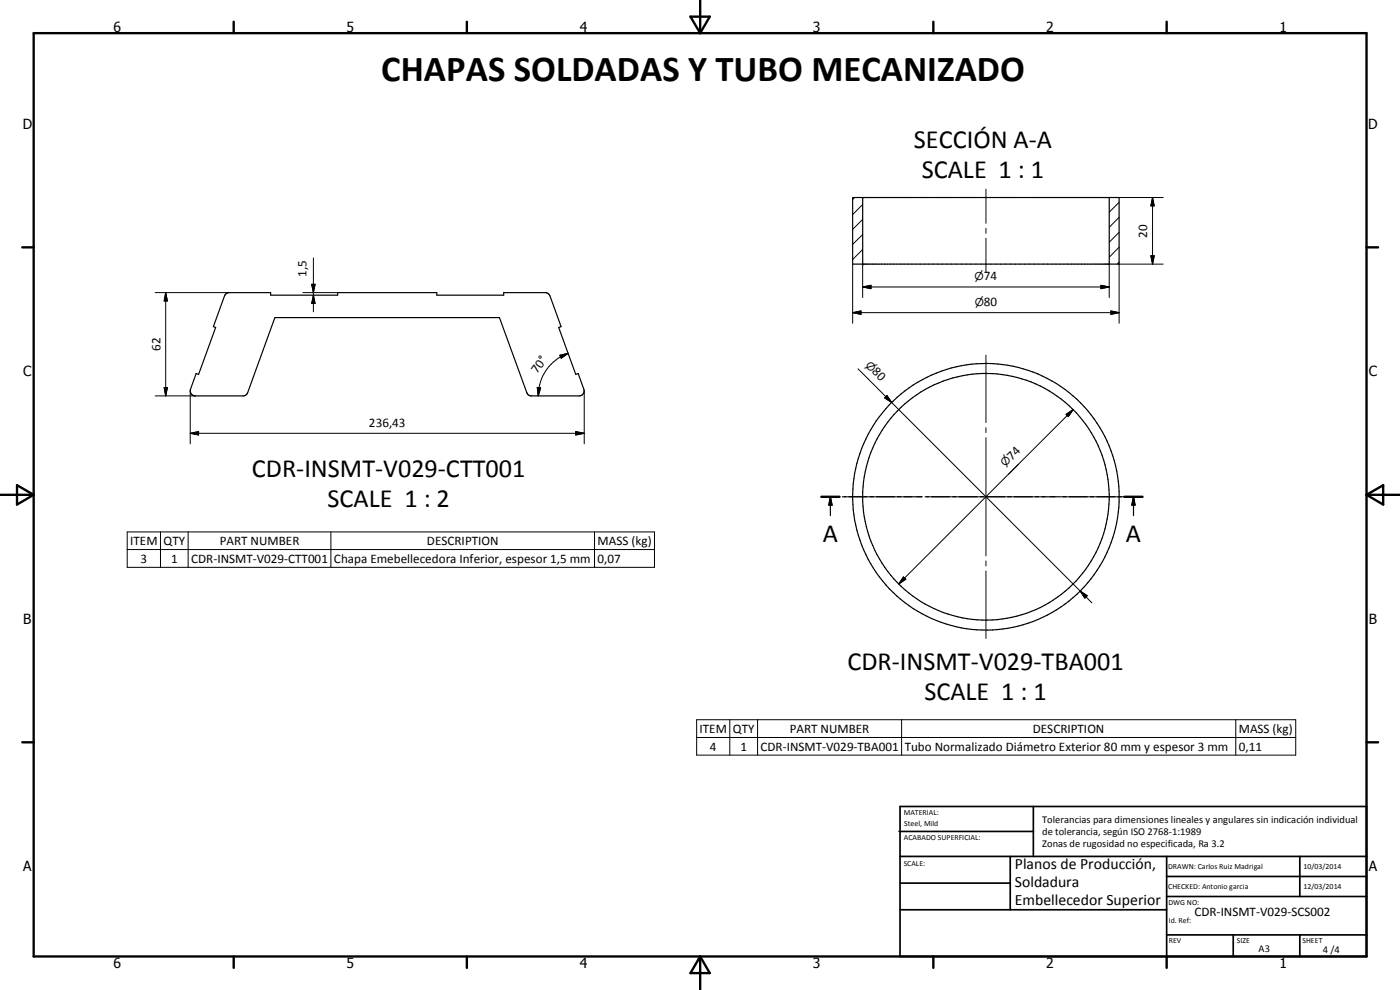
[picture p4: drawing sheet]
<svg xmlns="http://www.w3.org/2000/svg" width="420mm" height="297mm" viewBox="0 0 420 297" stroke-linecap="round" stroke-linejoin="round" font-family="sans-serif">
<g fill="none" stroke="#000" stroke-width=".35">
<path d="M255.9 59.3h80v19.9h-80zM258.9 59.3v19.9M332.9 59.3v19.9M67.6 88.3l.9-.5h12.7v.8h20.1v-.8h29.8v.8h20.1v-.8h12.7l.7 .3 .4 .7 3.4 9.2-.7 .3 5.1 14.1 .7-.3 1.7 4.7a1.54 1.54 0 0 1-1.1 2h-14.9l-.7-.4-.4-.6-8.2-22.5h-67.4l-8.4 23-.9 .5h-14.9a1.52 1.52 0 0 1-1.1-2l1.7-4.7 .7 .3 5.1-14.1-.7-.3zM246.5 149.1h5.5M249.2 149.1l.5 2.5h-1zM249.2 149.1v5.6M252.8 149.1h1.1M254.8 149.1h5.4M261.1 149.1h1.1M263 149.1h5.5M269.4 149.1h1"/>
<path d="M271.3 149.1h5.5M277.7 149.1h1M279.6 149.1h5.4M285.9 149.1h1.1M287.8 149.1h5.5M294.2 149.1h1M296.1 149.1h5.5M302.4 149.1h1.1M304.4 149.1h5.4M310.7 149.1h1M312.6 149.1h5.5M319 149.1h1"/>
<path d="M320.9 149.1h5.4M327.2 149.1h1.1M329.2 149.1h5.4M335.5 149.1h1.1M337.4 149.1h5.5M340.2 149.1l.4 2.5h-.9zM340.2 149.1v5.6"/>
<circle cx="295.9" cy="149.1" r="37"/>
<circle cx="295.9" cy="149" r="40"/>
</g>
<g fill="#000">
<circle cx="258.9" cy="59.3" r=".18"/>
<circle cx="258.9" cy="79.2" r=".18"/>
</g>
<g fill="none" stroke="#000" stroke-width=".71">
<path d="M10.1 9.9h400v277.1h-400zM70.1 6.5v3.4M140.1 6.5v3.4M207.2 5h5.8l-2.9 4.9zM210.1 0v9.9M280.1 6.5v3.4M350.1 6.5v3.4M6.7 74.2h3.4M410.1 74.2h3.5M.1 148.5h10M5.1 145.6l5 2.9-5 2.9zM246.5 149.1h5.5"/>
<path d="M337.4 149.1h5.5M410.1 148.5h10M410.1 148.5l5-2.9v5.8zM6.7 222.7h3.4M410.1 222.7h3.5M70.1 287v3.4M140.1 287v3.4M210.1 287v10M210.1 287l2.9 5h-5.8zM280.1 287v3.4M350.1 287v3.4"/>
</g>
<g fill="none" stroke="#000" stroke-width=".51">
<path d="M269.8 249.5h40.3M270.1 242h140v45h-140zM270.1 257h140M303.2 257v16M310.1 242v15M350.1 257v30M390.1 257v12M270.1 265h33.1M270.1 273h80M350.1 269h60M350.1 263h60M350.1 280.5h60"/>
<path d="M370.1 280.5v6.5M390.1 280.5v6.5"/>
</g>
<g fill="none" stroke="#000" stroke-width=".3">
<path d="M256.5 59.3l-.6 .6M295.9 56.8v10.2M335.9 59.3h13.2M345.9 59.3l.5 2.5h-1zM345.9 59.3v19.9M94.1 77.4v16.2M255.9 79.2v17.8M258.9 74.8l-3 3.1M258.9 70.4l-3 2.9M258.9 65.8l-3 3M258.9 61.3l-3 3.1M258.9 79.2v10.1"/>
<path d="M295.9 68.5v1.5M295.9 71.5v10.3M332.9 79.2v10.1M335.9 78.7l-.6 .5M335.9 74.2l-3 3M335.9 69.7l-3 3M335.9 65.2l-3 3M335.9 60.7l-3 3M345.4 76.8h1l-.5 2.4zM349.1 79.2h-13.2v17.8M46.6 87.8h22.2M49.7 87.8l.5 2.5h-.9z"/>
<path d="M49.7 87.8v31M90.9 87.8h10.4M93.5 85.3h1.1l-.5 2.5zM94.1 88.6l.5 2.5h-1.1zM255.9 93.8l2.5-.5v1zM255.9 93.8h80M258.9 86.1l2.5-.5v1zM258.9 86.1h74M330.4 85.6l2.5 .5-2.5 .5zM333.4 93.3l2.5 .5-2.5 .5zM46.6 118.8h12M49.3 116.3h.9l-.5 2.5z"/>
<path d="M57.1 117.3v15.9M161.2 116.2l1.1 .2-.8 2.4zM168 106.6l2.5-.6-2.1 1.5zM170.5 106a13.6 13.6 0 0 0-9 12.8M175.3 117.3v15.9M257.5 110.7l10.1 10.1M266.2 118.7l1.4 2.1-2.1-1.4zM295.9 106.6v20.2M57.1 130l2.5-.5v1zM57.1 130h118.2M172.8 129.5l2.5 .5-2.5 .5zM267.6 120.8l56.6 56.5"/>
<path d="M295.9 128.3v1.5M295.9 131.3v35.5M319.9 124.3l2.2-1.4-1.5 2.1zM322.1 122.9l-52.4 52.3M38.2 159.6h158.2v10.6h-158.2zM48.2 159.6v10.6M56.5 159.6v10.6M99.3 159.6v10.6M178.4 159.6v10.6M253.4 149.1h20.2M275.2 149.1h1.4M278.2 149.1h35.4"/>
<path d="M315.2 149.1h1.4M318.2 149.1h20.2M38.2 164.9h158.2M271.1 173.1l.8 .7-2.2 1.4zM295.9 168.3v1.5M295.9 171.3v20.3M324.2 177.3l2.1 1.4-.7 .8zM324.2 177.3l3.5 3.6M209.1 215.9h179.8v10.7h-179.8zM219 215.9v10.7M227.4 215.9v10.7M270.6 215.9v10.7"/>
<path d="M370.9 215.9v10.7M209.1 221.3h179.8"/>
</g>
<g fill="#000">
<path d="M345.4 76.8h1l-.5 2.4zM345.9 59.3l.5 2.5h-1zM49.7 87.8l.5 2.5h-.9zM93.5 85.3h1.1l-.5 2.5zM94.1 88.6l.5 2.5h-1.1zM255.9 93.8l2.5-.5v1zM258.9 86.1l2.5-.5v1zM330.4 85.6l2.5 .5-2.5 .5zM333.4 93.3l2.5 .5-2.5 .5zM49.3 116.3h.9l-.5 2.5zM161.2 116.2l1.1 .2-.8 2.4zM168 106.6l2.5-.6-2.1 1.5z"/>
<path d="M266.2 118.7l1.4 2.1-2.1-1.4zM57.1 130l2.5-.5v1zM172.8 129.5l2.5 .5-2.5 .5zM319.9 124.3l2.2-1.4-1.5 2.1zM249.2 149.1l.5 2.5h-1zM340.2 149.1l.4 2.5h-.9zM271.1 173.1l.8 .7-2.2 1.4zM324.2 177.3l2.1 1.4-.7 .8z"/>
</g>
<text font-size="11" x="114.4" y="24.2">CHAPAS SOLDADAS Y TUBO MECANIZADO</text>
<g font-size="7.9">
<text x="274.3" y="44.4">SECCIÓN A-A</text>
<text x="276.6" y="53.5">SCALE 1 : 1</text>
<text x="75.6" y="143.2">CDR-INSMT-V029-CTT001</text>
<text x="98.3" y="152.1">SCALE 1 : 2</text>
<text x="247" y="162.6">A</text>
<text x="337.9" y="162.6">A</text>
<text x="254.3" y="201">CDR-INSMT-V029-TBA001</text>
<text x="277.4" y="210">SCALE 1 : 1</text>
</g>
<g font-size="4.7">
<text x="304.6" y="260.8">Planos de Producción,</text>
<text x="304.6" y="266.2">Soldadura</text>
<text x="304.6" y="271.6">Embellecedor Superior</text>
</g>
<g font-size="4.2">
<text x="34" y="9.6">6</text>
<text x="104" y="9.6">5</text>
<text x="174" y="9.6">4</text>
<text x="244" y="9.6">3</text>
<text x="314" y="9.6">2</text>
<text x="384" y="9.6">1</text>
<text x="6.8" y="38.7">D</text>
<text x="410.6" y="38.7">D</text>
<text x="7" y="112.9">C</text>
<text x="410.8" y="112.9">C</text>
<text x="7" y="187.1">B</text>
<text x="410.8" y="187.1">B</text>
<text x="7" y="261.4">A</text>
<text x="410.8" y="261.4">A</text>
<text x="34" y="290.4">6</text>
<text x="104" y="290.4">5</text>
<text x="174" y="290.4">4</text>
<text x="244" y="290.4">3</text>
<text x="314" y="290.4">2</text>
<text x="384" y="290.4">1</text>
</g>
<g font-size="3.9">
<text x="344.3" y="71.3" transform="rotate(-90 344.3 71.3)">20</text>
<text x="92" y="83.1" transform="rotate(-90 92 83.1)">1,5</text>
<text x="295.3" y="84">74</text>
<text x="295.3" y="91.7">80</text>
<text x="48.2" y="105.3" transform="rotate(-90 48.2 105.3)">62</text>
<text x="161.2" y="112.3" transform="rotate(-55 161.2 112.3)">70°</text>
<text x="261.6" y="111.7" transform="rotate(45 261.6 111.7)">80</text>
<text x="110.7" y="128">236,43</text>
<text x="303.7" y="138.3" transform="rotate(-45 303.7 138.3)">74</text>
<text x="39.1" y="163.5">ITEM</text>
<text x="49.1" y="163.5">QTY</text>
<text x="66" y="163.5">PART NUMBER</text>
<text x="128.1" y="163.5">DESCRIPTION</text>
<text x="179.4" y="163.6">MASS (kg)</text>
<text x="42.2" y="168.8">3</text>
<text x="51.3" y="168.8">1</text>
<text x="57.4" y="168.8">CDR-INSMT-V029-CTT001</text>
<text x="100.2" y="169">Chapa Emebellecedora Inferior, espesor 1,5 mm</text>
<text x="179.4" y="168.8">0,07</text>
<text x="210" y="219.9">ITEM</text>
<text x="220" y="219.9">QTY</text>
<text x="237" y="219.9">PART NUMBER</text>
<text x="310" y="219.9">DESCRIPTION</text>
<text x="371.8" y="220">MASS (kg)</text>
<text x="213.1" y="225.2">4</text>
<text x="222.2" y="225.2">1</text>
<text x="228.3" y="225.2">CDR-INSMT-V029-TBA001</text>
<text x="271.5" y="225.3">Tubo Normalizado Diámetro Exterior 80 mm y espesor 3 mm</text>
<text x="371.8" y="225.2">0,11</text>
<text x="358.5" y="275">CDR-INSMT-V029-SCS002</text>
</g>
<g font-size="3.3">
<text x="292.5" y="84">n</text>
<text x="259.6" y="109.7" transform="rotate(45 259.6 109.7)">n</text>
<text x="301.7" y="140.3" transform="rotate(-45 301.7 140.3)">n</text>
</g>
<text font-size="3.2" x="292.5" y="91.7">n</text>
<g font-size="3.1">
<text x="312.7" y="246.8">Tolerancias para dimensiones lineales y angulares sin indicación individual</text>
<text x="312.7" y="250.4">de tolerancia, según ISO 2768-1:1989</text>
<text x="312.7" y="254">Zonas de rugosidad no especificada, Ra 3.2</text>
<text x="377.7" y="285.6">A3</text>
<text x="397" y="285.9">4 /4</text>
</g>
<g font-size="2.4">
<text x="271.2" y="244.4">MATERIAL:</text>
<text x="271.3" y="252">ACABADO SUPERFICIAL:</text>
<text x="271.4" y="247.9">Steel, Mild</text>
<text x="271.2" y="259.7">SCALE:</text>
<text x="350.6" y="260.8">DRAWN: Carlos Ruiz Madrigal</text>
<text x="391.2" y="260.6">10/03/2014</text>
<text x="350.6" y="266.8">CHECKED: Antonio garcia</text>
<text x="391.2" y="266.7">12/03/2014</text>
<text x="350.6" y="271.4">DWG NO:</text>
<text x="350.8" y="276.9">Id. Ref:</text>
<text x="350.8" y="282.8">REV</text>
<text x="371.2" y="282.9">SIZE</text>
<text x="390.9" y="282.9">SHEET</text>
</g>
</svg>
